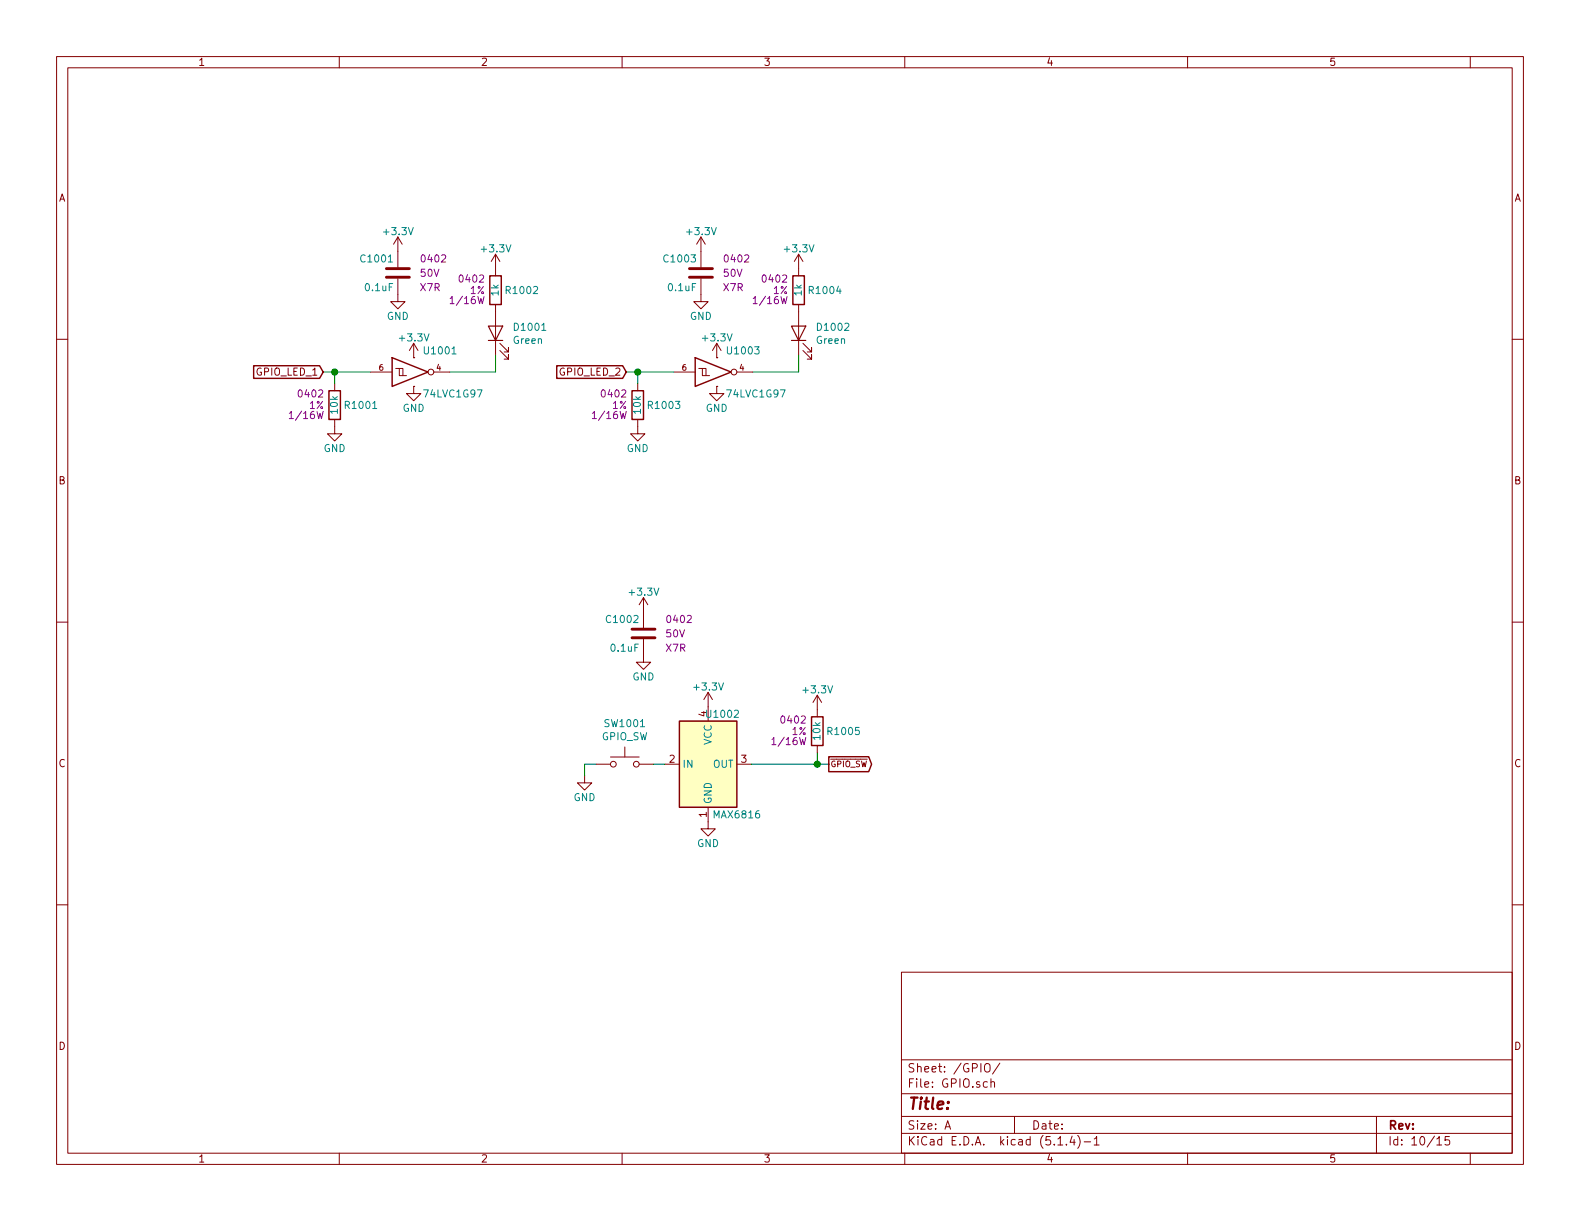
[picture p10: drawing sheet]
EESchema Schematic File Version 4
LIBS:PIC32MZ_ETH_Demo-cache
EELAYER 30 0
EELAYER END
$Descr A 11000 8500
encoding utf-8
Sheet 10 15
Title ""
Date ""
Rev ""
Comp ""
Comment1 ""
Comment2 ""
Comment3 ""
Comment4 ""
$EndDescr
$Comp
L Custom_Library:C_Custom C?
U 1 1
P 2770 1900
AR Path="/5BAAE1F3/5E8C07F3" Ref="C?"  Part="1" 
AR Path="/5BAAE1CB/5E8C07F3" Ref="C?"  Part="1" 
AR Path="/5BE48F98/5E8C07F3" Ref="C?"  Part="1" 
AR Path="/5CAD2D97/5E8C07F3" Ref="C?"  Part="1" 
AR Path="/5CB7A8BC/5E8C07F3" Ref="C?"  Part="1" 
AR Path="/5E6AF016/5E8C07F3" Ref="C?"  Part="1" 
AR Path="/5E697982/5E8C07F3" Ref="C1001"  Part="1" 
F 0 "C1001" H 2795 2000 50  0000 L CNN
F 1 "0.1uF" H 2795 1800 50  0000 L CNN
F 2 "Capacitors_SMD:C_0402" H 2808 1750 50  0001 C CNN
F 3 "" H 2795 2000 50  0001 C CNN
F 4 "490-10701-1-ND" H 3195 2400 60  0001 C CNN "Digi-Key PN"
F 5 "0402" H 2620 2000 50  0000 R CNN "display_footprint"
F 6 "50V" H 2620 1900 50  0000 R CNN "Voltage"
F 7 "X7R" H 2620 1800 50  0000 R CNN "Dielectric"
	1    2770 1900
	-1   0    0    -1  
$EndComp
$Comp
L Device:LED D?
U 1 1
P 3450 2320
AR Path="/5BB844FD/5E8C07FA" Ref="D?"  Part="1" 
AR Path="/5BF346B3/5E8C07FA" Ref="D?"  Part="1" 
AR Path="/5BAAE1F3/5E8C07FA" Ref="D?"  Part="1" 
AR Path="/5CAD2D97/5E8C07FA" Ref="D?"  Part="1" 
AR Path="/5CB7A8BC/5E8C07FA" Ref="D?"  Part="1" 
AR Path="/5E6AF016/5E8C07FA" Ref="D?"  Part="1" 
AR Path="/5E697982/5E8C07FA" Ref="D1001"  Part="1" 
F 0 "D1001" V 3489 2203 50  0000 R CNN
F 1 "Green" V 3398 2203 50  0000 R CNN
F 2 "LEDs:LED_0402" H 3450 2320 50  0001 C CNN
F 3 "~" H 3450 2320 50  0001 C CNN
F 4 "1497-1219-1-ND" H -1710 -4000 50  0001 C CNN "Digi-Key PN"
	1    3450 2320
	0    -1   -1   0   
$EndComp
Wire Wire Line
	3130 2590 3450 2590
Wire Wire Line
	3450 2590 3450 2470
$Comp
L Custom_Library:R_Custom R?
U 1 1
P 3450 2020
AR Path="/5BAAE1F3/5E8C0806" Ref="R?"  Part="1" 
AR Path="/5BAAE1DC/5E8C0806" Ref="R?"  Part="1" 
AR Path="/5BAAE16C/5E8C0806" Ref="R?"  Part="1" 
AR Path="/5BB844FD/5E8C0806" Ref="R?"  Part="1" 
AR Path="/5BF346B3/5E8C0806" Ref="R?"  Part="1" 
AR Path="/5CAD2D97/5E8C0806" Ref="R?"  Part="1" 
AR Path="/5CB7A8BC/5E8C0806" Ref="R?"  Part="1" 
AR Path="/5E6AF016/5E8C0806" Ref="R?"  Part="1" 
AR Path="/5E697982/5E8C0806" Ref="R1002"  Part="1" 
F 0 "R1002" H 3390 2020 50  0000 R CNN
F 1 "1k" V 3450 2020 50  0000 C CNN
F 2 "Resistors_SMD:R_0402" H 3450 2020 50  0001 C CNN
F 3 "" H 3450 2020 50  0001 C CNN
F 4 "0402" H 3520 2100 50  0000 L CNN "display_footprint"
F 5 "1%" H 3520 2020 50  0000 L CNN "Tolerance"
F 6 "1/16W" H 3520 1950 50  0000 L CNN "Wattage"
F 7 "541-1.00KLCT-ND" H 3750 2420 60  0001 C CNN "Digi-Key PN"
	1    3450 2020
	-1   0    0    -1  
$EndComp
$Comp
L power:+3.3V #PWR?
U 1 1
P 3450 1870
AR Path="/5E6AF016/5E8C080C" Ref="#PWR?"  Part="1" 
AR Path="/5E697982/5E8C080C" Ref="#PWR01006"  Part="1" 
F 0 "#PWR01006" H 3450 1720 50  0001 C CNN
F 1 "+3.3V" H 3450 2010 50  0000 C CNN
F 2 "" H 3450 1870 50  0001 C CNN
F 3 "" H 3450 1870 50  0001 C CNN
	1    3450 1870
	1    0    0    -1  
$EndComp
$Comp
L power:+3.3V #PWR?
U 1 1
P 2770 1750
AR Path="/5E6AF016/5E8C0812" Ref="#PWR?"  Part="1" 
AR Path="/5E697982/5E8C0812" Ref="#PWR01002"  Part="1" 
F 0 "#PWR01002" H 2770 1600 50  0001 C CNN
F 1 "+3.3V" H 2770 1890 50  0000 C CNN
F 2 "" H 2770 1750 50  0001 C CNN
F 3 "" H 2770 1750 50  0001 C CNN
	1    2770 1750
	1    0    0    -1  
$EndComp
$Comp
L power:GND #PWR?
U 1 1
P 2770 2050
AR Path="/5E6AF016/5E8C0818" Ref="#PWR?"  Part="1" 
AR Path="/5E697982/5E8C0818" Ref="#PWR01003"  Part="1" 
F 0 "#PWR01003" H 2770 1800 50  0001 C CNN
F 1 "GND" H 2770 1900 50  0000 C CNN
F 2 "" H 2770 2050 50  0001 C CNN
F 3 "" H 2770 2050 50  0001 C CNN
	1    2770 2050
	1    0    0    -1  
$EndComp
$Comp
L Custom_Library:R_Custom R?
U 1 1
P 2330 2820
AR Path="/5BAAE1F3/5E8C0822" Ref="R?"  Part="1" 
AR Path="/5BAAE1DC/5E8C0822" Ref="R?"  Part="1" 
AR Path="/5BAAE16C/5E8C0822" Ref="R?"  Part="1" 
AR Path="/5BB844FD/5E8C0822" Ref="R?"  Part="1" 
AR Path="/5BF346B3/5E8C0822" Ref="R?"  Part="1" 
AR Path="/5CAD2D97/5E8C0822" Ref="R?"  Part="1" 
AR Path="/5CB7A8BC/5E8C0822" Ref="R?"  Part="1" 
AR Path="/5E6AF016/5E8C0822" Ref="R?"  Part="1" 
AR Path="/5E697982/5E8C0822" Ref="R1001"  Part="1" 
F 0 "R1001" H 2270 2820 50  0000 R CNN
F 1 "10k" V 2330 2820 50  0000 C CNN
F 2 "Resistors_SMD:R_0402" H 2330 2820 50  0001 C CNN
F 3 "" H 2330 2820 50  0001 C CNN
F 4 "0402" H 2400 2900 50  0000 L CNN "display_footprint"
F 5 "1%" H 2400 2820 50  0000 L CNN "Tolerance"
F 6 "1/16W" H 2400 2750 50  0000 L CNN "Wattage"
F 7 "RMCF0402FT10K0CT-ND" H 2330 2820 50  0001 C CNN "Digi-Key PN"
	1    2330 2820
	-1   0    0    -1  
$EndComp
$Comp
L power:GND #PWR?
U 1 1
P 2330 2970
AR Path="/5E6AF016/5E8C0828" Ref="#PWR?"  Part="1" 
AR Path="/5E697982/5E8C0828" Ref="#PWR01001"  Part="1" 
F 0 "#PWR01001" H 2330 2720 50  0001 C CNN
F 1 "GND" H 2330 2820 50  0000 C CNN
F 2 "" H 2330 2970 50  0001 C CNN
F 3 "" H 2330 2970 50  0001 C CNN
	1    2330 2970
	1    0    0    -1  
$EndComp
Wire Wire Line
	2580 2590 2330 2590
Wire Wire Line
	2330 2590 2330 2670
Text GLabel 2250 2590 0    50   Input ~ 0
GPIO_LED_1
Wire Wire Line
	2250 2590 2330 2590
Connection ~ 2330 2590
$Comp
L power:+3.3V #PWR?
U 1 1
P 2880 2490
AR Path="/5E6AF016/5E8C0833" Ref="#PWR?"  Part="1" 
AR Path="/5E697982/5E8C0833" Ref="#PWR01004"  Part="1" 
F 0 "#PWR01004" H 2880 2340 50  0001 C CNN
F 1 "+3.3V" H 2880 2630 50  0000 C CNN
F 2 "" H 2880 2490 50  0001 C CNN
F 3 "" H 2880 2490 50  0001 C CNN
	1    2880 2490
	1    0    0    -1  
$EndComp
$Comp
L power:GND #PWR?
U 1 1
P 2880 2690
AR Path="/5E6AF016/5E8C0839" Ref="#PWR?"  Part="1" 
AR Path="/5E697982/5E8C0839" Ref="#PWR01005"  Part="1" 
F 0 "#PWR01005" H 2880 2440 50  0001 C CNN
F 1 "GND" H 2880 2540 50  0000 C CNN
F 2 "" H 2880 2690 50  0001 C CNN
F 3 "" H 2880 2690 50  0001 C CNN
	1    2880 2690
	1    0    0    -1  
$EndComp
$Comp
L Custom_Library:74LVC1G97_Power_NOT U?
U 1 1
P 2880 2590
AR Path="/5E6AF016/5E8C0840" Ref="U?"  Part="1" 
AR Path="/5E697982/5E8C0840" Ref="U1001"  Part="1" 
F 0 "U1001" H 2940 2740 50  0000 L CNN
F 1 "74LVC1G97" H 2940 2440 50  0000 L CNN
F 2 "Package_TO_SOT_SMD:SOT-363_SC-70-6" H 2930 2590 50  0001 C CNN
F 3 "http://www.ti.com/lit/ds/symlink/sn74lvc1g97.pdf" H 2930 2590 50  0001 C CNN
F 4 "296-15582-1-ND" H 2880 2590 50  0001 C CNN "Digi-Key PN"
	1    2880 2590
	1    0    0    -1  
$EndComp
$Comp
L Custom_Library:C_Custom C?
U 1 1
P 4880 1900
AR Path="/5BAAE1F3/5E8C1848" Ref="C?"  Part="1" 
AR Path="/5BAAE1CB/5E8C1848" Ref="C?"  Part="1" 
AR Path="/5BE48F98/5E8C1848" Ref="C?"  Part="1" 
AR Path="/5CAD2D97/5E8C1848" Ref="C?"  Part="1" 
AR Path="/5CB7A8BC/5E8C1848" Ref="C?"  Part="1" 
AR Path="/5E6AF016/5E8C1848" Ref="C?"  Part="1" 
AR Path="/5E697982/5E8C1848" Ref="C1003"  Part="1" 
F 0 "C1003" H 4905 2000 50  0000 L CNN
F 1 "0.1uF" H 4905 1800 50  0000 L CNN
F 2 "Capacitors_SMD:C_0402" H 4918 1750 50  0001 C CNN
F 3 "" H 4905 2000 50  0001 C CNN
F 4 "490-10701-1-ND" H 5305 2400 60  0001 C CNN "Digi-Key PN"
F 5 "0402" H 4730 2000 50  0000 R CNN "display_footprint"
F 6 "50V" H 4730 1900 50  0000 R CNN "Voltage"
F 7 "X7R" H 4730 1800 50  0000 R CNN "Dielectric"
	1    4880 1900
	-1   0    0    -1  
$EndComp
$Comp
L Device:LED D?
U 1 1
P 5560 2320
AR Path="/5BB844FD/5E8C1853" Ref="D?"  Part="1" 
AR Path="/5BF346B3/5E8C1853" Ref="D?"  Part="1" 
AR Path="/5BAAE1F3/5E8C1853" Ref="D?"  Part="1" 
AR Path="/5CAD2D97/5E8C1853" Ref="D?"  Part="1" 
AR Path="/5CB7A8BC/5E8C1853" Ref="D?"  Part="1" 
AR Path="/5E6AF016/5E8C1853" Ref="D?"  Part="1" 
AR Path="/5E697982/5E8C1853" Ref="D1002"  Part="1" 
F 0 "D1002" V 5599 2203 50  0000 R CNN
F 1 "Green" V 5508 2203 50  0000 R CNN
F 2 "LEDs:LED_0402" H 5560 2320 50  0001 C CNN
F 3 "~" H 5560 2320 50  0001 C CNN
F 4 "1497-1219-1-ND" H 400 -4000 50  0001 C CNN "Digi-Key PN"
	1    5560 2320
	0    -1   -1   0   
$EndComp
Wire Wire Line
	5240 2590 5560 2590
Wire Wire Line
	5560 2590 5560 2470
$Comp
L Custom_Library:R_Custom R?
U 1 1
P 5560 2020
AR Path="/5BAAE1F3/5E8C1863" Ref="R?"  Part="1" 
AR Path="/5BAAE1DC/5E8C1863" Ref="R?"  Part="1" 
AR Path="/5BAAE16C/5E8C1863" Ref="R?"  Part="1" 
AR Path="/5BB844FD/5E8C1863" Ref="R?"  Part="1" 
AR Path="/5BF346B3/5E8C1863" Ref="R?"  Part="1" 
AR Path="/5CAD2D97/5E8C1863" Ref="R?"  Part="1" 
AR Path="/5CB7A8BC/5E8C1863" Ref="R?"  Part="1" 
AR Path="/5E6AF016/5E8C1863" Ref="R?"  Part="1" 
AR Path="/5E697982/5E8C1863" Ref="R1004"  Part="1" 
F 0 "R1004" H 5500 2020 50  0000 R CNN
F 1 "1k" V 5560 2020 50  0000 C CNN
F 2 "Resistors_SMD:R_0402" H 5560 2020 50  0001 C CNN
F 3 "" H 5560 2020 50  0001 C CNN
F 4 "0402" H 5630 2100 50  0000 L CNN "display_footprint"
F 5 "1%" H 5630 2020 50  0000 L CNN "Tolerance"
F 6 "1/16W" H 5630 1950 50  0000 L CNN "Wattage"
F 7 "541-1.00KLCT-ND" H 5860 2420 60  0001 C CNN "Digi-Key PN"
	1    5560 2020
	-1   0    0    -1  
$EndComp
$Comp
L power:+3.3V #PWR?
U 1 1
P 5560 1870
AR Path="/5E6AF016/5E8C186D" Ref="#PWR?"  Part="1" 
AR Path="/5E697982/5E8C186D" Ref="#PWR01017"  Part="1" 
F 0 "#PWR01017" H 5560 1720 50  0001 C CNN
F 1 "+3.3V" H 5560 2010 50  0000 C CNN
F 2 "" H 5560 1870 50  0001 C CNN
F 3 "" H 5560 1870 50  0001 C CNN
	1    5560 1870
	1    0    0    -1  
$EndComp
$Comp
L power:+3.3V #PWR?
U 1 1
P 4880 1750
AR Path="/5E6AF016/5E8C1877" Ref="#PWR?"  Part="1" 
AR Path="/5E697982/5E8C1877" Ref="#PWR01011"  Part="1" 
F 0 "#PWR01011" H 4880 1600 50  0001 C CNN
F 1 "+3.3V" H 4880 1890 50  0000 C CNN
F 2 "" H 4880 1750 50  0001 C CNN
F 3 "" H 4880 1750 50  0001 C CNN
	1    4880 1750
	1    0    0    -1  
$EndComp
$Comp
L power:GND #PWR?
U 1 1
P 4880 2050
AR Path="/5E6AF016/5E8C1881" Ref="#PWR?"  Part="1" 
AR Path="/5E697982/5E8C1881" Ref="#PWR01012"  Part="1" 
F 0 "#PWR01012" H 4880 1800 50  0001 C CNN
F 1 "GND" H 4880 1900 50  0000 C CNN
F 2 "" H 4880 2050 50  0001 C CNN
F 3 "" H 4880 2050 50  0001 C CNN
	1    4880 2050
	1    0    0    -1  
$EndComp
$Comp
L Custom_Library:R_Custom R?
U 1 1
P 4440 2820
AR Path="/5BAAE1F3/5E8C188F" Ref="R?"  Part="1" 
AR Path="/5BAAE1DC/5E8C188F" Ref="R?"  Part="1" 
AR Path="/5BAAE16C/5E8C188F" Ref="R?"  Part="1" 
AR Path="/5BB844FD/5E8C188F" Ref="R?"  Part="1" 
AR Path="/5BF346B3/5E8C188F" Ref="R?"  Part="1" 
AR Path="/5CAD2D97/5E8C188F" Ref="R?"  Part="1" 
AR Path="/5CB7A8BC/5E8C188F" Ref="R?"  Part="1" 
AR Path="/5E6AF016/5E8C188F" Ref="R?"  Part="1" 
AR Path="/5E697982/5E8C188F" Ref="R1003"  Part="1" 
F 0 "R1003" H 4380 2820 50  0000 R CNN
F 1 "10k" V 4440 2820 50  0000 C CNN
F 2 "Resistors_SMD:R_0402" H 4440 2820 50  0001 C CNN
F 3 "" H 4440 2820 50  0001 C CNN
F 4 "0402" H 4510 2900 50  0000 L CNN "display_footprint"
F 5 "1%" H 4510 2820 50  0000 L CNN "Tolerance"
F 6 "1/16W" H 4510 2750 50  0000 L CNN "Wattage"
F 7 "RMCF0402FT10K0CT-ND" H 4440 2820 50  0001 C CNN "Digi-Key PN"
	1    4440 2820
	-1   0    0    -1  
$EndComp
$Comp
L power:GND #PWR?
U 1 1
P 4440 2970
AR Path="/5E6AF016/5E8C1899" Ref="#PWR?"  Part="1" 
AR Path="/5E697982/5E8C1899" Ref="#PWR01008"  Part="1" 
F 0 "#PWR01008" H 4440 2720 50  0001 C CNN
F 1 "GND" H 4440 2820 50  0000 C CNN
F 2 "" H 4440 2970 50  0001 C CNN
F 3 "" H 4440 2970 50  0001 C CNN
	1    4440 2970
	1    0    0    -1  
$EndComp
Wire Wire Line
	4690 2590 4440 2590
Wire Wire Line
	4440 2590 4440 2670
Text GLabel 4360 2590 0    50   Input ~ 0
GPIO_LED_2
Wire Wire Line
	4360 2590 4440 2590
Connection ~ 4440 2590
$Comp
L power:+3.3V #PWR?
U 1 1
P 4990 2490
AR Path="/5E6AF016/5E8C18A8" Ref="#PWR?"  Part="1" 
AR Path="/5E697982/5E8C18A8" Ref="#PWR01015"  Part="1" 
F 0 "#PWR01015" H 4990 2340 50  0001 C CNN
F 1 "+3.3V" H 4990 2630 50  0000 C CNN
F 2 "" H 4990 2490 50  0001 C CNN
F 3 "" H 4990 2490 50  0001 C CNN
	1    4990 2490
	1    0    0    -1  
$EndComp
$Comp
L power:GND #PWR?
U 1 1
P 4990 2690
AR Path="/5E6AF016/5E8C18B2" Ref="#PWR?"  Part="1" 
AR Path="/5E697982/5E8C18B2" Ref="#PWR01016"  Part="1" 
F 0 "#PWR01016" H 4990 2440 50  0001 C CNN
F 1 "GND" H 4990 2540 50  0000 C CNN
F 2 "" H 4990 2690 50  0001 C CNN
F 3 "" H 4990 2690 50  0001 C CNN
	1    4990 2690
	1    0    0    -1  
$EndComp
$Comp
L Custom_Library:74LVC1G97_Power_NOT U?
U 1 1
P 4990 2590
AR Path="/5E6AF016/5E8C18BD" Ref="U?"  Part="1" 
AR Path="/5E697982/5E8C18BD" Ref="U1003"  Part="1" 
F 0 "U1003" H 5050 2740 50  0000 L CNN
F 1 "74LVC1G97" H 5050 2440 50  0000 L CNN
F 2 "Package_TO_SOT_SMD:SOT-363_SC-70-6" H 5040 2590 50  0001 C CNN
F 3 "http://www.ti.com/lit/ds/symlink/sn74lvc1g97.pdf" H 5040 2590 50  0001 C CNN
F 4 "296-15582-1-ND" H 4990 2590 50  0001 C CNN "Digi-Key PN"
	1    4990 2590
	1    0    0    -1  
$EndComp
$Comp
L Interface:MAX6816 U1002
U 1 1
P 4930 5320
F 0 "U1002" H 5030 5670 50  0000 C CNN
F 1 "MAX6816" H 5130 4970 50  0000 C CNN
F 2 "Package_TO_SOT_SMD:SOT-143" H 5580 4870 50  0001 C CNN
F 3 "https://datasheets.maximintegrated.com/en/ds/1896.pdf" H 4930 5320 50  0001 C CNN
F 4 "MAX6816EUS+TCT-ND" H 4930 5320 50  0001 C CNN "Digi-Key PN"
	1    4930 5320
	1    0    0    -1  
$EndComp
$Comp
L power:GND #PWR?
U 1 1
P 4930 5720
AR Path="/5E6AF016/5E8C5AD5" Ref="#PWR?"  Part="1" 
AR Path="/5E697982/5E8C5AD5" Ref="#PWR01014"  Part="1" 
F 0 "#PWR01014" H 4930 5470 50  0001 C CNN
F 1 "GND" H 4930 5570 50  0000 C CNN
F 2 "" H 4930 5720 50  0001 C CNN
F 3 "" H 4930 5720 50  0001 C CNN
	1    4930 5720
	1    0    0    -1  
$EndComp
$Comp
L power:+3.3V #PWR?
U 1 1
P 4930 4920
AR Path="/5E6AF016/5E8C5FBD" Ref="#PWR?"  Part="1" 
AR Path="/5E697982/5E8C5FBD" Ref="#PWR01013"  Part="1" 
F 0 "#PWR01013" H 4930 4770 50  0001 C CNN
F 1 "+3.3V" H 4930 5060 50  0000 C CNN
F 2 "" H 4930 4920 50  0001 C CNN
F 3 "" H 4930 4920 50  0001 C CNN
	1    4930 4920
	1    0    0    -1  
$EndComp
$Comp
L Switch:SW_Push SW?
U 1 1
P 4350 5320
AR Path="/5E697920/5E8C87A4" Ref="SW?"  Part="1" 
AR Path="/5E697982/5E8C87A4" Ref="SW1001"  Part="1" 
F 0 "SW1001" H 4350 5605 50  0000 C CNN
F 1 "GPIO_SW" H 4350 5514 50  0000 C CNN
F 2 "Buttons_Switches_THT:SW_PUSH_6mm" H 4350 5520 50  0001 C CNN
F 3 "" H 4350 5520 50  0001 C CNN
	1    4350 5320
	1    0    0    -1  
$EndComp
Wire Wire Line
	4550 5320 4630 5320
$Comp
L power:GND #PWR01007
U 1 1
P 4070 5400
F 0 "#PWR01007" H 4070 5150 50  0001 C CNN
F 1 "GND" H 4070 5250 50  0000 C CNN
F 2 "" H 4070 5400 50  0001 C CNN
F 3 "" H 4070 5400 50  0001 C CNN
	1    4070 5400
	1    0    0    -1  
$EndComp
Wire Wire Line
	4070 5400 4070 5320
Wire Wire Line
	4070 5320 4150 5320
$Comp
L Custom_Library:R_Custom R?
U 1 1
P 5690 5090
AR Path="/5BAAE1F3/5E8CA780" Ref="R?"  Part="1" 
AR Path="/5BAAE1DC/5E8CA780" Ref="R?"  Part="1" 
AR Path="/5BAAE16C/5E8CA780" Ref="R?"  Part="1" 
AR Path="/5BB844FD/5E8CA780" Ref="R?"  Part="1" 
AR Path="/5BF346B3/5E8CA780" Ref="R?"  Part="1" 
AR Path="/5CAD2D97/5E8CA780" Ref="R?"  Part="1" 
AR Path="/5CB7A8BC/5E8CA780" Ref="R?"  Part="1" 
AR Path="/5E6AF016/5E8CA780" Ref="R?"  Part="1" 
AR Path="/5E697982/5E8CA780" Ref="R1005"  Part="1" 
F 0 "R1005" H 5630 5090 50  0000 R CNN
F 1 "10k" V 5690 5090 50  0000 C CNN
F 2 "Resistors_SMD:R_0402" H 5690 5090 50  0001 C CNN
F 3 "" H 5690 5090 50  0001 C CNN
F 4 "0402" H 5760 5170 50  0000 L CNN "display_footprint"
F 5 "1%" H 5760 5090 50  0000 L CNN "Tolerance"
F 6 "1/16W" H 5760 5020 50  0000 L CNN "Wattage"
F 7 "RMCF0402FT10K0CT-ND" H 5690 5090 50  0001 C CNN "Digi-Key PN"
	1    5690 5090
	-1   0    0    -1  
$EndComp
Wire Wire Line
	5690 5240 5690 5320
$Comp
L power:+3.3V #PWR?
U 1 1
P 5690 4940
AR Path="/5E6AF016/5E8CABAE" Ref="#PWR?"  Part="1" 
AR Path="/5E697982/5E8CABAE" Ref="#PWR01018"  Part="1" 
F 0 "#PWR01018" H 5690 4790 50  0001 C CNN
F 1 "+3.3V" H 5690 5080 50  0000 C CNN
F 2 "" H 5690 4940 50  0001 C CNN
F 3 "" H 5690 4940 50  0001 C CNN
	1    5690 4940
	1    0    0    -1  
$EndComp
Text GLabel 5770 5320 2    40   Output ~ 0
~GPIO_SW
Wire Wire Line
	5690 5320 5230 5320
Wire Wire Line
	5770 5320 5690 5320
Connection ~ 5690 5320
$Comp
L Custom_Library:C_Custom C?
U 1 1
P 4480 4410
AR Path="/5BAAE1F3/5E8CD56D" Ref="C?"  Part="1" 
AR Path="/5BAAE1CB/5E8CD56D" Ref="C?"  Part="1" 
AR Path="/5BE48F98/5E8CD56D" Ref="C?"  Part="1" 
AR Path="/5CAD2D97/5E8CD56D" Ref="C?"  Part="1" 
AR Path="/5CB7A8BC/5E8CD56D" Ref="C?"  Part="1" 
AR Path="/5E6AF016/5E8CD56D" Ref="C?"  Part="1" 
AR Path="/5E697982/5E8CD56D" Ref="C1002"  Part="1" 
F 0 "C1002" H 4505 4510 50  0000 L CNN
F 1 "0.1uF" H 4505 4310 50  0000 L CNN
F 2 "Capacitors_SMD:C_0402" H 4518 4260 50  0001 C CNN
F 3 "" H 4505 4510 50  0001 C CNN
F 4 "490-10701-1-ND" H 4905 4910 60  0001 C CNN "Digi-Key PN"
F 5 "0402" H 4330 4510 50  0000 R CNN "display_footprint"
F 6 "50V" H 4330 4410 50  0000 R CNN "Voltage"
F 7 "X7R" H 4330 4310 50  0000 R CNN "Dielectric"
	1    4480 4410
	-1   0    0    -1  
$EndComp
$Comp
L power:+3.3V #PWR?
U 1 1
P 4480 4260
AR Path="/5E6AF016/5E8CD573" Ref="#PWR?"  Part="1" 
AR Path="/5E697982/5E8CD573" Ref="#PWR01009"  Part="1" 
F 0 "#PWR01009" H 4480 4110 50  0001 C CNN
F 1 "+3.3V" H 4480 4400 50  0000 C CNN
F 2 "" H 4480 4260 50  0001 C CNN
F 3 "" H 4480 4260 50  0001 C CNN
	1    4480 4260
	1    0    0    -1  
$EndComp
$Comp
L power:GND #PWR?
U 1 1
P 4480 4560
AR Path="/5E6AF016/5E8CD579" Ref="#PWR?"  Part="1" 
AR Path="/5E697982/5E8CD579" Ref="#PWR01010"  Part="1" 
F 0 "#PWR01010" H 4480 4310 50  0001 C CNN
F 1 "GND" H 4480 4410 50  0000 C CNN
F 2 "" H 4480 4560 50  0001 C CNN
F 3 "" H 4480 4560 50  0001 C CNN
	1    4480 4560
	1    0    0    -1  
$EndComp
$EndSCHEMATC
